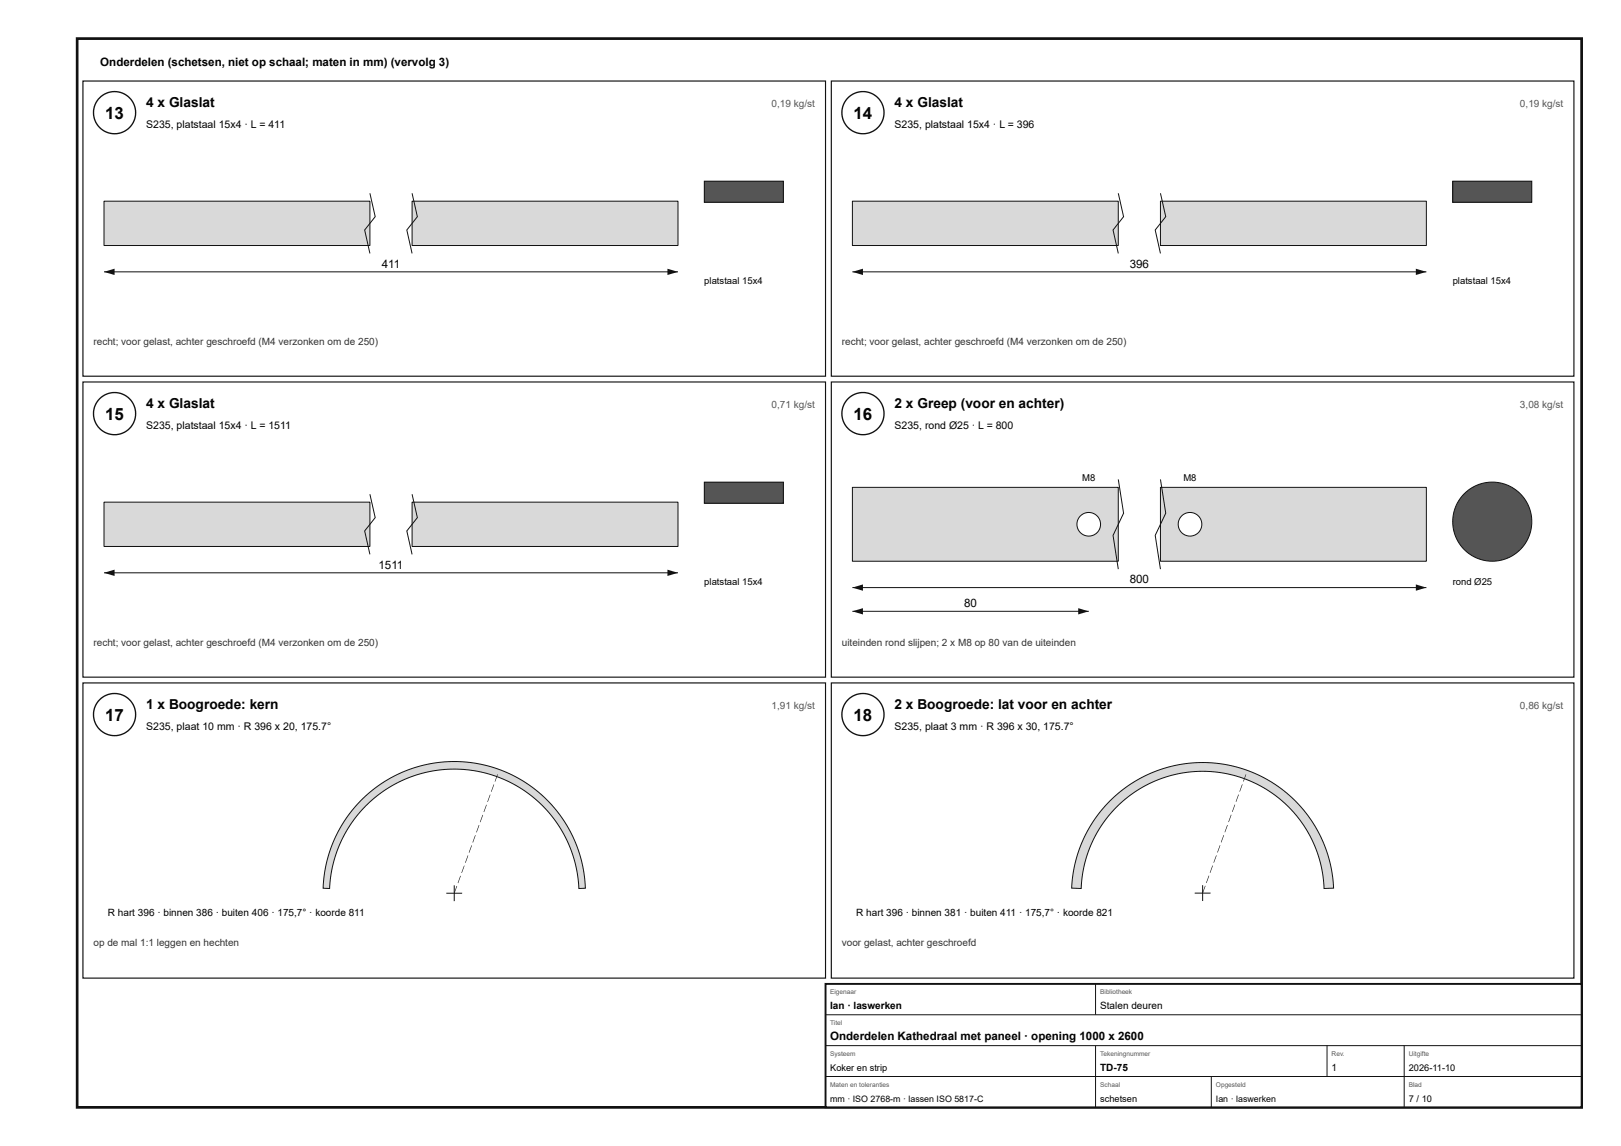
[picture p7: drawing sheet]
<svg xmlns="http://www.w3.org/2000/svg" width="420mm" height="297mm" viewBox="0 0 420 297" stroke-linecap="round" stroke-linejoin="round" font-family="sans-serif">
<path d="M20 10h390v277h-390z" fill="none" stroke="#111" stroke-width=".7" stroke-linecap="butt"/>
<path d="M21.5 21h192.5v76.5h-192.5z" fill="none" stroke="#111" stroke-width=".3"/>
<circle cx="29.7" cy="29.2" r="5.5" fill="#fff"/>
<circle cx="29.7" cy="29.2" r="5.5" fill="none" stroke="#111" stroke-width=".35"/>
<path d="M27 52.1h68.9v11.5h-68.9z" fill="#d7dadc"/>
<path d="M27 52.1h68.9v11.5h-68.9z" fill="none" stroke="#111" stroke-width=".26"/>
<path d="M106.8 52.1h68.9v11.5h-68.9z" fill="#d7dadc"/>
<path d="M95.9 50.1l1.4 6.1-2.8 3.4 1.4 6.1M106.8 52.1h68.9v11.5h-68.9zM106.8 50.1l1.4 6.1-2.7 3.4 1.3 6.1M27 70.5h148.7" fill="none" stroke="#111" stroke-width=".26"/>
<g fill="#111">
<path d="M27 70.5l2.7-.9v1.7z"/>
<path d="M173 69.6l2.7 .9-2.7 .8z"/>
</g>
<path d="M182.6 47h20.5v5.4h-20.5z" fill="#555"/>
<path d="M182.6 47h20.5v5.4h-20.5z" fill="none" stroke="#111" stroke-width=".26"/>
<path d="M215.5 21h192.5v76.5h-192.5z" fill="none" stroke="#111" stroke-width=".3"/>
<circle cx="223.7" cy="29.2" r="5.5" fill="#fff"/>
<circle cx="223.7" cy="29.2" r="5.5" fill="none" stroke="#111" stroke-width=".35"/>
<path d="M221 52.1h68.9v11.5h-68.9z" fill="#d7dadc"/>
<path d="M221 52.1h68.9v11.5h-68.9z" fill="none" stroke="#111" stroke-width=".26"/>
<path d="M300.8 52.1h68.9v11.5h-68.9z" fill="#d7dadc"/>
<path d="M289.9 50.1l1.4 6.1-2.8 3.4 1.4 6.1M300.8 52.1h68.9v11.5h-68.9zM300.8 50.1l1.4 6.1-2.7 3.4 1.3 6.1M221 70.5h148.7" fill="none" stroke="#111" stroke-width=".26"/>
<g fill="#111">
<path d="M221 70.5l2.7-.9v1.7z"/>
<path d="M367 69.6l2.7 .9-2.7 .8z"/>
</g>
<path d="M376.6 47h20.5v5.4h-20.5z" fill="#555"/>
<path d="M376.6 47h20.5v5.4h-20.5z" fill="none" stroke="#111" stroke-width=".26"/>
<path d="M21.5 99h192.5v76.5h-192.5z" fill="none" stroke="#111" stroke-width=".3"/>
<circle cx="29.7" cy="107.2" r="5.5" fill="#fff"/>
<circle cx="29.7" cy="107.2" r="5.5" fill="none" stroke="#111" stroke-width=".35"/>
<path d="M27 130.1h68.9v11.5h-68.9z" fill="#d7dadc"/>
<path d="M27 130.1h68.9v11.5h-68.9z" fill="none" stroke="#111" stroke-width=".26"/>
<path d="M106.8 130.1h68.9v11.5h-68.9z" fill="#d7dadc"/>
<path d="M95.9 128.1l1.4 6.1-2.8 3.4 1.4 6.1M106.8 130.1h68.9v11.5h-68.9zM106.8 128.1l1.4 6.1-2.7 3.4 1.3 6.1M27 148.5h148.7" fill="none" stroke="#111" stroke-width=".26"/>
<g fill="#111">
<path d="M27 148.5l2.7-.9v1.7z"/>
<path d="M173 147.6l2.7 .9-2.7 .8z"/>
</g>
<path d="M182.6 125h20.5v5.4h-20.5z" fill="#555"/>
<path d="M182.6 125h20.5v5.4h-20.5z" fill="none" stroke="#111" stroke-width=".26"/>
<path d="M215.5 99h192.5v76.5h-192.5z" fill="none" stroke="#111" stroke-width=".3"/>
<circle cx="223.7" cy="107.2" r="5.5" fill="#fff"/>
<circle cx="223.7" cy="107.2" r="5.5" fill="none" stroke="#111" stroke-width=".35"/>
<path d="M221 126.3h68.9v19.2h-68.9z" fill="#d7dadc"/>
<path d="M221 126.3h68.9v19.2h-68.9z" fill="none" stroke="#111" stroke-width=".26"/>
<path d="M300.8 126.3h68.9v19.2h-68.9z" fill="#d7dadc"/>
<path d="M289.9 124.3l1.4 8.7-2.8 5.8 1.4 8.7M300.8 126.3h68.9v19.2h-68.9zM300.8 124.3l1.4 8.7-2.7 5.8 1.3 8.7M221 152.3h148.7" fill="none" stroke="#111" stroke-width=".26"/>
<g fill="#111">
<path d="M221 152.3l2.7-.8v1.6z"/>
<path d="M367 151.5l2.7 .8-2.7 .8z"/>
</g>
<circle cx="282.2" cy="135.9" r="3.1" fill="#fff"/>
<circle cx="282.2" cy="135.9" r="3.1" fill="none" stroke="#111" stroke-width=".26"/>
<circle cx="308.5" cy="135.9" r="3.1" fill="#fff"/>
<g fill="none" stroke="#111" stroke-width=".26">
<path d="M221 158.4h61.2"/>
<circle cx="308.5" cy="135.9" r="3.1"/>
</g>
<g fill="#111">
<path d="M221 158.4l2.7-.8v1.6z"/>
<path d="M279.5 157.6l2.7 .8-2.7 .8z"/>
</g>
<circle cx="386.8" cy="135.2" r="10.2" fill="#555"/>
<circle cx="386.8" cy="135.2" r="10.2" fill="none" stroke="#111" stroke-width=".26"/>
<path d="M21.5 177h192.5v76.5h-192.5z" fill="none" stroke="#111" stroke-width=".3"/>
<circle cx="29.7" cy="185.2" r="5.5" fill="#fff"/>
<circle cx="29.7" cy="185.2" r="5.5" fill="none" stroke="#111" stroke-width=".35"/>
<path d="M93.8 207.2l3.7-3.2 4.2-2.6 4.4-2 4.8-1.3 4.8-.7 4.9 .1 4.8 .7 4.7 1.5 4.4 2.1 4.1 2.7 3.6 3.3 3.2 3.7 2.5 4.2 2 4.5 1.2 4.7 .6 5.3-1.6 .1-.4-3.9-.8-3.3-1.1-3.3-1.6-3.5-3-4.6-3.6-3.9-4.6-3.5-2.7-1.5-2.9-1.3-5.5-1.6-3.1-.4-3.1-.2-3 .2-3.1 .4-5.5 1.6-5.2 2.6-2.6 1.7-2.4 2-3.6 3.9-3 4.6-1.6 3.5-1.1 3.3-.8 3.7-.4 3.5-1.6-.1 .2-3.2 .6-3.3 .9-3.1 1.2-3 1.4-3 1.8-2.7 2-2.6z" fill="#d7dadc"/>
<path d="M93.8 207.2l3.7-3.2 4.2-2.6 4.4-2 4.8-1.3 4.8-.7 4.9 .1 4.8 .7 4.7 1.5 4.4 2.1 4.1 2.7 3.6 3.3 3.2 3.7 2.5 4.2 2 4.5 1.2 4.7 .6 5.3-1.6 .1-.4-3.9-.8-3.3-1.1-3.3-1.6-3.5-3-4.6-3.6-3.9-4.6-3.5-2.7-1.5-2.9-1.3-5.5-1.6-3.1-.4-3.1-.2-3 .2-3.1 .4-5.5 1.6-5.2 2.6-2.6 1.7-2.4 2-3.6 3.9-3 4.6-1.6 3.5-1.1 3.3-.8 3.7-.4 3.5-1.6-.1 .2-3.2 .6-3.3 .9-3.1 1.2-3 1.4-3 1.8-2.7 2-2.6zM115.7 231.5h4.1M117.7 229.4v4.1" fill="none" stroke="#111" stroke-width=".26"/>
<path d="M118.4 229.6h.1l-.7 1.9h-.1zM119.3 227h.2l-.7 1.9-.2-.1zM120.3 224.3l.1 .1-.7 1.9-.1-.1zM121.2 221.7l.2 .1-.7 1.8h-.1zM122.2 219.1h.1l-.6 1.9h-.2zM123.2 216.4l.1 .1-.7 1.9-.1-.1zM124.1 213.8l.2 .1-.7 1.8h-.2zM125.1 211.2h.1l-.7 1.9h-.1zM126 208.6h.2l-.7 1.9-.1-.1zM127 205.9l.1 .1-.6 1.9-.2-.1zM128 203.3h.1l-.7 1.9h-.1zM128.9 200.7h.2l-.7 1.9-.2-.1z" fill="#111"/>
<path d="M215.5 177h192.5v76.5h-192.5z" fill="none" stroke="#111" stroke-width=".3"/>
<circle cx="223.7" cy="185.2" r="5.5" fill="#fff"/>
<circle cx="223.7" cy="185.2" r="5.5" fill="none" stroke="#111" stroke-width=".35"/>
<path d="M287.7 207.6l3.6-3.1 4.1-2.7 4.8-2.2 4.7-1.3 4.8-.6h4.9l4.8 .8 4.6 1.4 4.8 2.3 4 2.7 3.6 3.3 3.1 3.8 2.5 4.2 1.9 4.4 1.2 4.7 .6 4.9-2.5 .1-.3-3.4-.6-3-.9-3.2-1.2-2.8-1.4-2.7-1.9-2.8-2-2.3-2.1-2.1-4.5-3.4-2.7-1.5-2.8-1.2-5.4-1.5-5.7-.5-3 .1-3 .5-5.4 1.6-5.1 2.5-4.5 3.4-2.4 2.4-1.9 2.3-1.9 2.8-1.4 2.7-1.2 3.2-.8 2.9-.6 3-.2 3-2.5-.1 .3-3.3 .5-2.7 .9-3.2 1.1-3 1.3-2.6 1.6-2.7 2-2.6z" fill="#d7dadc"/>
<path d="M287.7 207.6l3.6-3.1 4.1-2.7 4.8-2.2 4.7-1.3 4.8-.6h4.9l4.8 .8 4.6 1.4 4.8 2.3 4 2.7 3.6 3.3 3.1 3.8 2.5 4.2 1.9 4.4 1.2 4.7 .6 4.9-2.5 .1-.3-3.4-.6-3-.9-3.2-1.2-2.8-1.4-2.7-1.9-2.8-2-2.3-2.1-2.1-4.5-3.4-2.7-1.5-2.8-1.2-5.4-1.5-5.7-.5-3 .1-3 .5-5.4 1.6-5.1 2.5-4.5 3.4-2.4 2.4-1.9 2.3-1.9 2.8-1.4 2.7-1.2 3.2-.8 2.9-.6 3-.2 3-2.5-.1 .3-3.3 .5-2.7 .9-3.2 1.1-3 1.3-2.6 1.6-2.7 2-2.6zM309.7 231.5h4.1M311.7 229.4v4.1" fill="none" stroke="#111" stroke-width=".26"/>
<path d="M312.4 229.6h.1l-.7 1.9-.1-.1zM313.3 226.9l.2 .1-.7 1.9-.2-.1zM314.3 224.3l.1 .1-.7 1.8h-.1zM315.2 221.7h.2l-.7 1.9h-.1zM316.2 219l.1 .1-.6 1.9-.2-.1zM317.2 216.4l.1 .1-.7 1.8h-.1zM318.1 213.8h.2l-.7 1.9h-.2zM319.1 211.2h.1l-.7 1.9-.1-.1zM320 208.5l.2 .1-.7 1.9-.1-.1zM321 205.9h.1l-.6 1.9h-.2zM322 203.3h.1l-.7 1.9-.1-.1zM322.9 200.7h.1l-.6 1.9-.2-.1z" fill="#111"/>
<path d="M214 255h196v32h-196z" fill="#fff"/>
<path d="M214 255h196v32h-196z" fill="none" stroke="#111" stroke-width=".5"/>
<path d="M284 255v8M214 263h196M214 271h196M214 279h196M284 271v16M314 279v8M344 271v8M364 271v16" fill="none" stroke="#111" stroke-width=".26"/>
<g font-size="4.4">
<text x="27.3" y="30.8">13</text>
<text x="221.3" y="30.8">14</text>
<text x="27.3" y="108.8">15</text>
<text x="221.3" y="108.8">16</text>
<text x="27.3" y="186.8">17</text>
<text x="221.3" y="186.8">18</text>
</g>
<g font-size="3.6">
<text x="37.9" y="27.8">4 x Glaslat</text>
<text x="231.9" y="27.8">4 x Glaslat</text>
<text x="37.9" y="105.8">4 x Glaslat</text>
<text x="231.9" y="105.8">2 x Greep (voor en achter)</text>
<text x="37.9" y="183.8">1 x Boogroede: kern</text>
<text x="231.9" y="183.8">2 x Boogroede: lat voor en achter</text>
</g>
<g font-size="3">
<text x="26" y="17">Onderdelen (schetsen, niet op schaal; maten in mm) (vervolg 3)</text>
<text x="99" y="69.4">411</text>
<text x="292.8" y="69.4">396</text>
<text x="98.1" y="147.4">1511</text>
<text x="292.8" y="151.2">800</text>
<text x="249.9" y="157.3">80</text>
<text x="215.2" y="269.6">Onderdelen Kathedraal met paneel · opening 1000 x 2600</text>
</g>
<g font-size="2.7">
<text x="37.9" y="33.3">S235, platstaal 15x4 · L = 411</text>
<text x="231.9" y="33.3">S235, platstaal 15x4 · L = 396</text>
<text x="37.9" y="111.3">S235, platstaal 15x4 · L = 1511</text>
<text x="231.9" y="111.3">S235, rond Ø25 · L = 800</text>
<text x="37.9" y="189.3">S235, plaat 10 mm · R 396 x 20, 175.7°</text>
<text x="231.9" y="189.3">S235, plaat 3 mm · R 396 x 30, 175.7°</text>
</g>
<g font-size="2.6" fill="#555">
<text x="200" y="27.8">0,19 kg/st</text>
<text x="394" y="27.8">0,19 kg/st</text>
<text x="200" y="105.8">0,71 kg/st</text>
<text x="394" y="105.8">3,08 kg/st</text>
<text x="200" y="183.8">1,91 kg/st</text>
<text x="394" y="183.8">0,86 kg/st</text>
</g>
<g font-size="2.6" fill="#333">
<text x="24.2" y="89.3">recht; voor gelast, achter geschroefd (M4 verzonken om de 250)</text>
<text x="218.2" y="89.3">recht; voor gelast, achter geschroefd (M4 verzonken om de 250)</text>
<text x="24.2" y="167.3">recht; voor gelast, achter geschroefd (M4 verzonken om de 250)</text>
<text x="218.2" y="167.3">uiteinden rond slijpen; 2 x M8 op 80 van de uiteinden</text>
<text x="24.2" y="245.3">op de mal 1:1 leggen en hechten</text>
<text x="218.2" y="245.3">voor gelast, achter geschroefd</text>
</g>
<g font-size="2.6">
<text x="28" y="237.5">R hart 396 · binnen 386 · buiten 406 · 175,7° · koorde 811</text>
<text x="222" y="237.5">R hart 396 · binnen 381 · buiten 411 · 175,7° · koorde 821</text>
<text x="215.2" y="261.6">Ian · laswerken</text>
<text x="285.2" y="261.6">Stalen deuren</text>
<text x="285.2" y="277.6">TD-75</text>
<text x="345.2" y="277.6">1</text>
</g>
<g font-size="2.5">
<text x="182.6" y="73.6">platstaal 15x4</text>
<text x="376.6" y="73.6">platstaal 15x4</text>
<text x="280.5" y="124.7">M8</text>
<text x="306.8" y="124.7">M8</text>
<text x="182.6" y="151.6">platstaal 15x4</text>
<text x="376.6" y="151.6">rond Ø25</text>
</g>
<g font-size="2.4">
<text x="215.2" y="277.6">Koker en strip</text>
<text x="365.2" y="277.6">2026-11-10</text>
<text x="285.2" y="285.6">schetsen</text>
<text x="365.2" y="285.6">7 / 10</text>
</g>
<g font-size="2.3">
<text x="215.2" y="285.6">mm · ISO 2768-m · lassen ISO 5817-C</text>
<text x="315.2" y="285.6">Ian · laswerken</text>
</g>
<g font-size="1.7" fill="#555">
<text x="215.2" y="257.6">Eigenaar</text>
<text x="285.2" y="257.6">Bibliotheek</text>
<text x="215.2" y="265.6">Titel</text>
<text x="215.2" y="273.6">Systeem</text>
<text x="285.2" y="273.6">Tekeningnummer</text>
<text x="345.2" y="273.6">Rev.</text>
<text x="365.2" y="273.6">Uitgifte</text>
<text x="215.2" y="281.6">Maten en toleranties</text>
<text x="285.2" y="281.6">Schaal</text>
<text x="315.2" y="281.6">Opgesteld</text>
<text x="365.2" y="281.6">Blad</text>
</g>
</svg>
